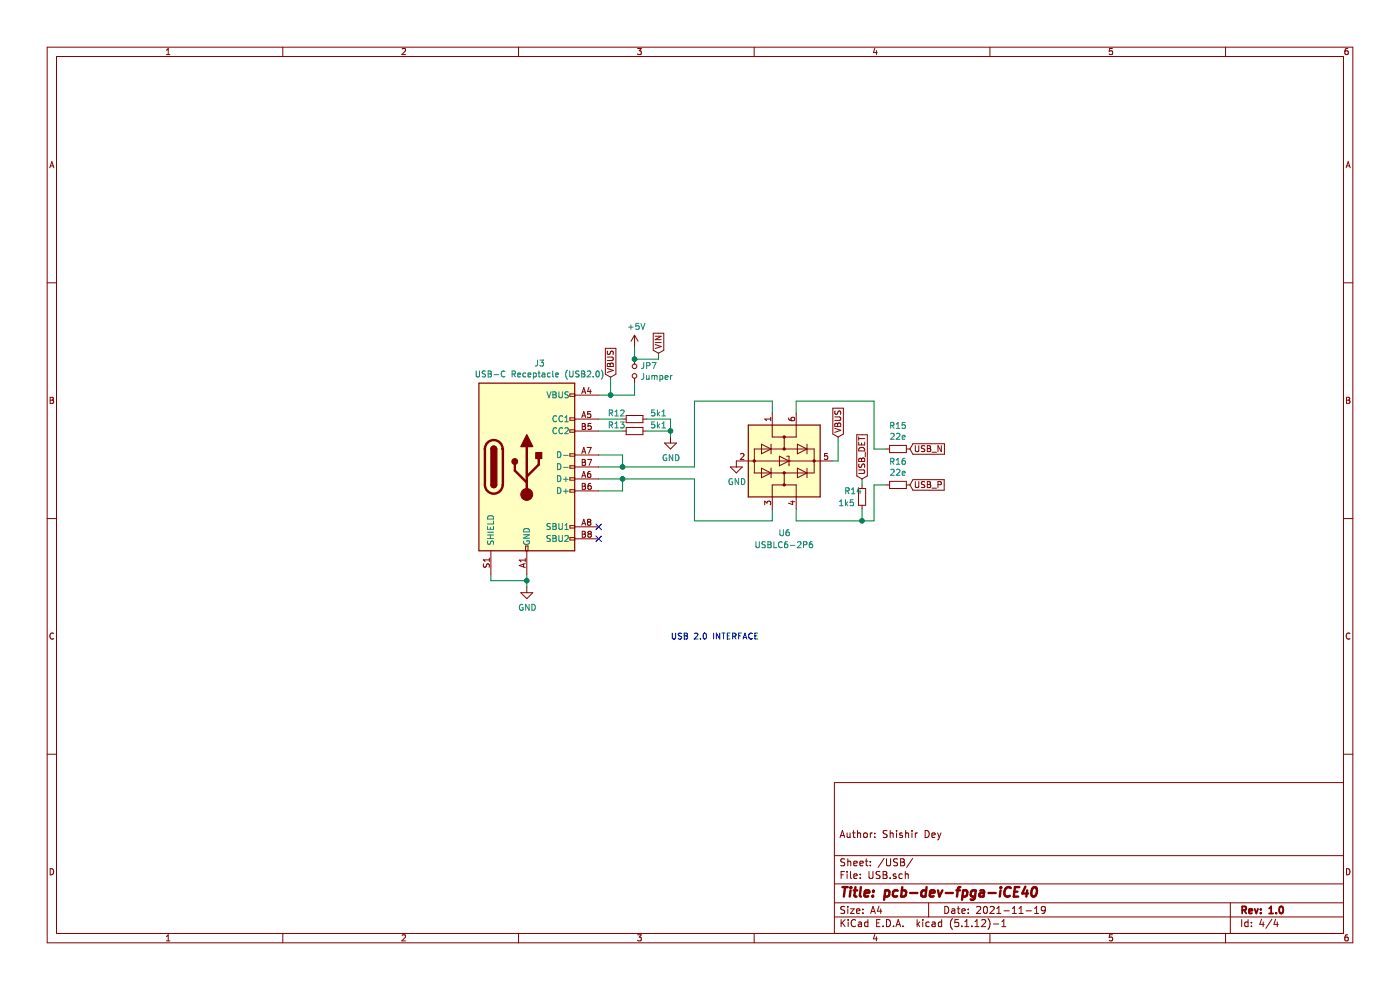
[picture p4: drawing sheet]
EESchema Schematic File Version 4
EELAYER 30 0
EELAYER END
$Descr A4 11693 8268
encoding utf-8
Sheet 4 4
Title "pcb-dev-fpga-iCE40"
Date "2021-11-19"
Rev "1.0"
Comp ""
Comment1 "Author: Shishir Dey"
Comment2 ""
Comment3 ""
Comment4 ""
$EndDescr
$Comp
L Connector:USB_C_Receptacle_USB2.0 J3
U 1 1
P 4400 3900
F 0 "J3" H 4507 4767 50  0000 C CNN
F 1 "USB-C Receptacle (USB2.0)" H 4507 4676 50  0000 C CNN
F 2 "" H 4550 3900 50  0001 C CNN
F 3 "https://www.usb.org/sites/default/files/documents/usb_type-c.zip" H 4550 3900 50  0001 C CNN
	1    4400 3900
	1    0    0    -1  
$EndComp
$Comp
L Power_Protection:USBLC6-2P6 U6
U 1 1
P 6550 3850
F 0 "U6" V 7150 3800 50  0000 L CNN
F 1 "USBLC6-2P6" V 7250 3600 50  0000 L CNN
F 2 "Package_TO_SOT_SMD:SOT-666" H 6550 3350 50  0001 C CNN
F 3 "https://www.st.com/resource/en/datasheet/usblc6-2.pdf" H 6750 4200 50  0001 C CNN
	1    6550 3850
	0    1    1    0   
$EndComp
$Comp
L Device:R_Small R12
U 1 1
P 5300 3500
F 0 "R12" V 5250 3350 50  0000 C CNN
F 1 "5k1" V 5250 3700 50  0000 C CNN
F 2 "" H 5300 3500 50  0001 C CNN
F 3 "~" H 5300 3500 50  0001 C CNN
	1    5300 3500
	0    1    1    0   
$EndComp
$Comp
L Device:R_Small R13
U 1 1
P 5300 3600
F 0 "R13" V 5250 3450 50  0000 C CNN
F 1 "5k1" V 5250 3800 50  0000 C CNN
F 2 "" H 5300 3600 50  0001 C CNN
F 3 "~" H 5300 3600 50  0001 C CNN
	1    5300 3600
	0    1    1    0   
$EndComp
$Comp
L power:GND #PWR034
U 1 1
P 4400 4900
F 0 "#PWR034" H 4400 4650 50  0001 C CNN
F 1 "GND" H 4405 4727 50  0000 C CNN
F 2 "" H 4400 4900 50  0001 C CNN
F 3 "" H 4400 4900 50  0001 C CNN
	1    4400 4900
	1    0    0    -1  
$EndComp
Text Notes 5600 5350 0    50   ~ 0
USB 2.0 INTERFACE
$Comp
L Device:Jumper_NO_Small JP7
U 1 1
P 5300 3100
F 0 "JP7" V 5254 3148 50  0000 L CNN
F 1 "Jumper" V 5345 3148 50  0000 L CNN
F 2 "" H 5300 3100 50  0001 C CNN
F 3 "~" H 5300 3100 50  0001 C CNN
	1    5300 3100
	0    1    1    0   
$EndComp
$Comp
L power:+5V #PWR035
U 1 1
P 5300 2900
F 0 "#PWR035" H 5300 2750 50  0001 C CNN
F 1 "+5V" H 5315 3073 50  0000 C CNN
F 2 "" H 5300 2900 50  0001 C CNN
F 3 "" H 5300 2900 50  0001 C CNN
	1    5300 2900
	1    0    0    -1  
$EndComp
NoConn ~ 5000 4400
NoConn ~ 5000 4500
Wire Wire Line
	4400 4800 4400 4850
Connection ~ 4400 4850
Wire Wire Line
	4400 4850 4400 4900
Wire Wire Line
	4400 4850 4100 4850
Wire Wire Line
	4100 4850 4100 4800
$Comp
L power:GND #PWR037
U 1 1
P 6150 3850
F 0 "#PWR037" H 6150 3600 50  0001 C CNN
F 1 "GND" H 6155 3677 50  0000 C CNN
F 2 "" H 6150 3850 50  0001 C CNN
F 3 "" H 6150 3850 50  0001 C CNN
	1    6150 3850
	1    0    0    -1  
$EndComp
Wire Wire Line
	5200 3500 5000 3500
Wire Wire Line
	5300 3200 5300 3300
Wire Wire Line
	5300 3300 5100 3300
Text GLabel 5100 3150 1    50   Input ~ 0
VBUS
Wire Wire Line
	5100 3150 5100 3300
Connection ~ 5100 3300
Wire Wire Line
	5100 3300 5000 3300
Wire Wire Line
	5200 3600 5000 3600
$Comp
L power:GND #PWR036
U 1 1
P 5600 3650
F 0 "#PWR036" H 5600 3400 50  0001 C CNN
F 1 "GND" H 5605 3477 50  0000 C CNN
F 2 "" H 5600 3650 50  0001 C CNN
F 3 "" H 5600 3650 50  0001 C CNN
	1    5600 3650
	1    0    0    -1  
$EndComp
Wire Wire Line
	5600 3650 5600 3600
Wire Wire Line
	5600 3500 5400 3500
Wire Wire Line
	5400 3600 5600 3600
Connection ~ 5600 3600
Wire Wire Line
	5600 3600 5600 3500
Wire Wire Line
	5000 4000 5200 4000
Wire Wire Line
	5800 4000 5800 4350
Wire Wire Line
	5800 4350 6450 4350
Wire Wire Line
	6450 4350 6450 4250
Wire Wire Line
	5000 3900 5200 3900
Wire Wire Line
	5800 3900 5800 3350
Wire Wire Line
	5800 3350 6450 3350
Wire Wire Line
	6450 3350 6450 3450
Wire Wire Line
	5000 3800 5200 3800
Wire Wire Line
	5200 3800 5200 3900
Connection ~ 5200 3900
Wire Wire Line
	5200 3900 5800 3900
Wire Wire Line
	5000 4100 5200 4100
Wire Wire Line
	5200 4100 5200 4000
Connection ~ 5200 4000
Wire Wire Line
	5200 4000 5800 4000
Text GLabel 7000 3650 1    50   Input ~ 0
VBUS
Wire Wire Line
	7000 3650 7000 3850
Wire Wire Line
	7000 3850 6950 3850
$Comp
L Device:R_Small R15
U 1 1
P 7500 3750
F 0 "R15" V 7304 3750 50  0000 C CNN
F 1 "22e" V 7395 3750 50  0000 C CNN
F 2 "" H 7500 3750 50  0001 C CNN
F 3 "~" H 7500 3750 50  0001 C CNN
	1    7500 3750
	0    1    1    0   
$EndComp
$Comp
L Device:R_Small R16
U 1 1
P 7500 4050
F 0 "R16" V 7304 4050 50  0000 C CNN
F 1 "22e" V 7395 4050 50  0000 C CNN
F 2 "" H 7500 4050 50  0001 C CNN
F 3 "~" H 7500 4050 50  0001 C CNN
	1    7500 4050
	0    1    1    0   
$EndComp
Wire Wire Line
	6650 3450 6650 3350
Wire Wire Line
	6650 3350 7300 3350
Wire Wire Line
	7300 3350 7300 3750
Wire Wire Line
	7300 3750 7400 3750
Wire Wire Line
	6650 4250 6650 4350
Wire Wire Line
	7300 4350 7300 4050
Wire Wire Line
	7300 4050 7400 4050
Text GLabel 7600 3750 2    50   Input ~ 0
USB_N
Text GLabel 7600 4050 2    50   Input ~ 0
USB_P
$Comp
L Device:R_Small R14
U 1 1
P 7200 4150
F 0 "R14" H 7050 4200 50  0000 L CNN
F 1 "1k5" H 7000 4100 50  0000 L CNN
F 2 "" H 7200 4150 50  0001 C CNN
F 3 "~" H 7200 4150 50  0001 C CNN
	1    7200 4150
	1    0    0    -1  
$EndComp
Text GLabel 7200 4000 1    50   Input ~ 0
USB_DET
Wire Wire Line
	6650 4350 7200 4350
Wire Wire Line
	7200 4000 7200 4050
Wire Wire Line
	7200 4250 7200 4350
Connection ~ 7200 4350
Wire Wire Line
	7200 4350 7300 4350
Text GLabel 5500 2950 1    50   Input ~ 0
VIN
Wire Wire Line
	5300 3000 5500 3000
Wire Wire Line
	5300 3000 5300 2900
Connection ~ 5300 3000
Wire Wire Line
	5500 2950 5500 3000
$EndSCHEMATC
